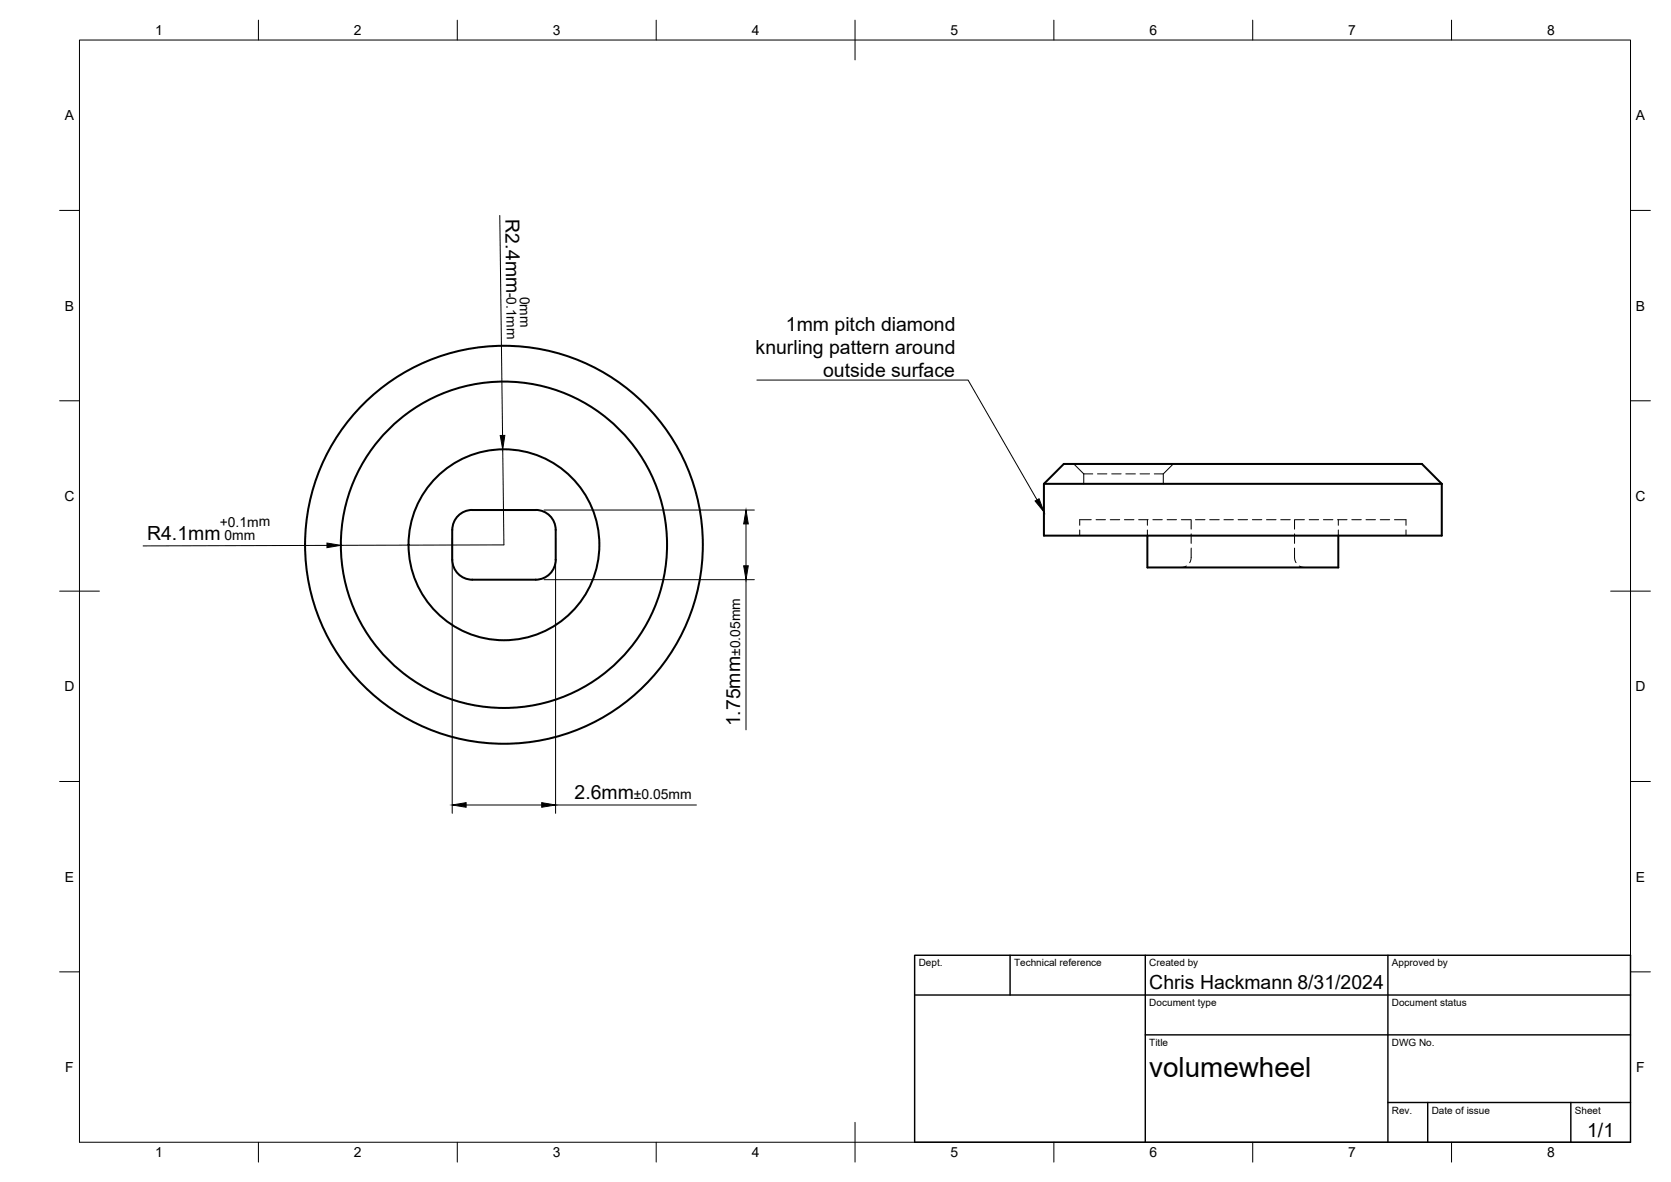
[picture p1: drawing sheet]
<svg xmlns="http://www.w3.org/2000/svg" width="420mm" height="297mm" viewBox="0 0 420 297" stroke-linecap="round" stroke-linejoin="round" font-family="sans-serif">
<!-- layer: Visible -->
<g fill="none" stroke="#000" stroke-width=".51">
<path d="M267.5 116.6h90l5 5v13h-100v-13zM114.9 129.9a4.9 4.9 0 0 1 3.8-1.7h16a5 5 0 0 1 5 5v7.5a5 5 0 0 1-5 5h-16a5 5 0 0 1-5-5v-7.5a5 5 0 0 1 1.2-3.3zM262.5 121.6h100M288.5 134.6v8h48v-8"/>
<circle cx="126.7" cy="136.9" r="24"/>
<circle cx="126.7" cy="136.9" r="41"/>
<circle cx="126.7" cy="136.9" r="50"/>
</g>
<!-- layer: Hidden -->
<g fill="none" stroke="#000" stroke-width=".25">
<path d="M270 116.6l2.5 2.5M272.5 119.1h2.3M272.5 119.1v2.5M275.9 119.1h2.4M279.5 119.1h2.4M283.1 119.1h2.4M286.7 119.1h2.4M290.2 119.1h2.3M295 116.6l-2.5 2.5v2.5M271.5 133.2v1.4M274.4 130.6h-2.9v1.4M275.6 130.6h2.4"/>
<path d="M279.2 130.6h2.3M282.7 130.6h2.4M286.3 130.6h2.4M288.5 130.6v1.4M288.5 133.2v1.4M289.9 130.6h2.3M293.5 130.6h2.3M297 130.6h2.4M299.5 137.7v2.8l-.4 .9M299.5 130.6v2.4M299.5 134.2v2.4M300.6 130.6h2.4"/>
<path d="M304.2 130.6h2.4M307.7 130.6h2.4M311.3 130.6h2.4M314.9 130.6h2.4M318.5 130.6h2.3M322 130.6h2.4M325.5 137.7v2.8l.4 .9M325.5 130.6v2.4M325.5 134.2v2.4M325.6 130.6h2.4M329.2 130.6h2.4M332.8 130.6h2.3"/>
<path d="M336.3 130.6h2.4M336.5 130.6v1.4M336.5 133.2v1.4M339.9 130.6h2.4M343.5 130.6h2.3M347 130.6h2.4M350.6 130.6h2.9v1.4M353.5 133.2v1.4M298.3 142.2l-1.3 .4M326.7 142.2l1.3 .4"/>
</g>
<!-- layer: BORDER -->
<g fill="none" stroke="#000" stroke-width=".25">
<path d="M20 10.1h390v276.9h-390zM65 5.1v5M115 5.1v5M165 5.1v5M215 5.1v10M265 5.1v5M315 5.1v5M365 5.1v5M15 52.9h5M410 52.9h5M15 100.7h5M410 100.7h5"/>
<path d="M15 148.6h10M405 148.6h10M15 196.4h5M410 196.4h5M15 244.2h5M410 244.2h5M65 287v5M115 287v5M165 287v5M215 282.1v9.9M265 287v5M315 287v5"/>
<path d="M365 287v5"/>
</g>
<!-- layer: TITLEBLOCK -->
<path d="M230 240.1h180v46.9h-180zM230 250h180M254 240.1v9.9M288 240.1v46.9M349 240.1v46.9M288 260.1h122M349 277.1h61M359 277.1v9.9M395 277.1v9.9" fill="none" stroke="#000" stroke-width=".36"/>
<!-- layer: FD_Dimensions -->
<path d="M125.7 54.2l.7 55.2M126.4 112.9l.3 24-41 .1M82.2 137.1l-46.2 .1M113.7 135.3v69.1M136.8 128.2h52.9M139.7 135.3v69.1M187.6 131.7v10.5M136.8 145.7h52.9M187.6 145.7v37.7M117.2 202.3h19M139.7 202.3h35.4" fill="none" stroke="#000" stroke-width=".25"/>
<path d="M125.8 109.4h1.1l-.5 3.5zM82.2 136.5l3.5 .5-3.5 .6zM187.6 128.2l.6 3.5h-1.2zM187 142.2h1.2l-.6 3.5zM113.7 202.3l3.5-.6v1.2zM136.2 201.7l3.5 .6-3.5 .6z" fill="#000" stroke="#000" stroke-width=".25"/>
<!-- layer: Leaders -->
<path d="M260.3 125.9l1-.6 1.2 3.4z" fill="#000" stroke="#000" stroke-width=".25"/>
<path d="M190.3 95.5h53.1l17.4 30.1" fill="none" stroke="#000" stroke-width=".25"/>
<text font-size="7" x="289" y="270.6">volumewheel</text>
<g font-size="4.9">
<text x="127.1" y="55.1" transform="rotate(89 127.1 55.1)">R2.4mm</text>
<text x="197.6" y="83.1">1mm pitch diamond</text>
<text x="190" y="88.9">knurling pattern around</text>
<text x="207" y="94.8">outside surface</text>
<text x="37" y="135.8">R4.1mm</text>
<text x="186.1" y="182.5" transform="rotate(-90 186.1 182.5)">1.75mm</text>
<text x="144.5" y="200.8">2.6mm</text>
<text x="289" y="248.5">Chris Hackmann 8/31/2024</text>
<text x="399.1" y="285.7">1/1</text>
</g>
<g font-size="3.5">
<text x="39" y="8.8">1</text>
<text x="89" y="8.8">2</text>
<text x="139" y="8.8">3</text>
<text x="189" y="8.8">4</text>
<text x="239" y="8.8">5</text>
<text x="289" y="8.8">6</text>
<text x="339" y="8.8">7</text>
<text x="389" y="8.8">8</text>
<text x="16.3" y="30.2">A</text>
<text x="411.3" y="30.2">A</text>
<text x="127.3" y="73.5" transform="rotate(89 127.3 73.5)">-0.1mm</text>
<text x="130.7" y="74.6" transform="rotate(89 130.7 74.6)">0mm</text>
<text x="16.3" y="78">B</text>
<text x="411.3" y="78">B</text>
<text x="16.2" y="125.9">C</text>
<text x="411.2" y="125.9">C</text>
<text x="55.3" y="132.3">+0.1mm</text>
<text x="56.4" y="135.7">0mm</text>
<text x="186.1" y="164.9" transform="rotate(-90 186.1 164.9)">±0.05mm</text>
<text x="16.2" y="173.7">D</text>
<text x="411.2" y="173.7">D</text>
<text x="159.4" y="200.8">±0.05mm</text>
<text x="16.3" y="221.6">E</text>
<text x="411.3" y="221.6">E</text>
<text x="16.4" y="269.4">F</text>
<text x="411.4" y="269.4">F</text>
<text x="39" y="290.8">1</text>
<text x="89" y="290.8">2</text>
<text x="139" y="290.8">3</text>
<text x="189" y="290.8">4</text>
<text x="239" y="290.8">5</text>
<text x="289" y="290.8">6</text>
<text x="339" y="290.8">7</text>
<text x="389" y="290.8">8</text>
</g>
<g font-size="2.5">
<text x="231" y="242.9">Dept.</text>
<text x="255" y="242.9">Technical reference</text>
<text x="289" y="242.9">Created by</text>
<text x="350" y="242.9">Approved by</text>
<text x="289" y="252.8">Document type</text>
<text x="350" y="252.8">Document status</text>
<text x="289" y="262.9">Title</text>
<text x="350" y="262.9">DWG No.</text>
<text x="350" y="279.9">Rev.</text>
<text x="360" y="279.9">Date of issue</text>
<text x="396" y="279.9">Sheet</text>
</g>
</svg>
